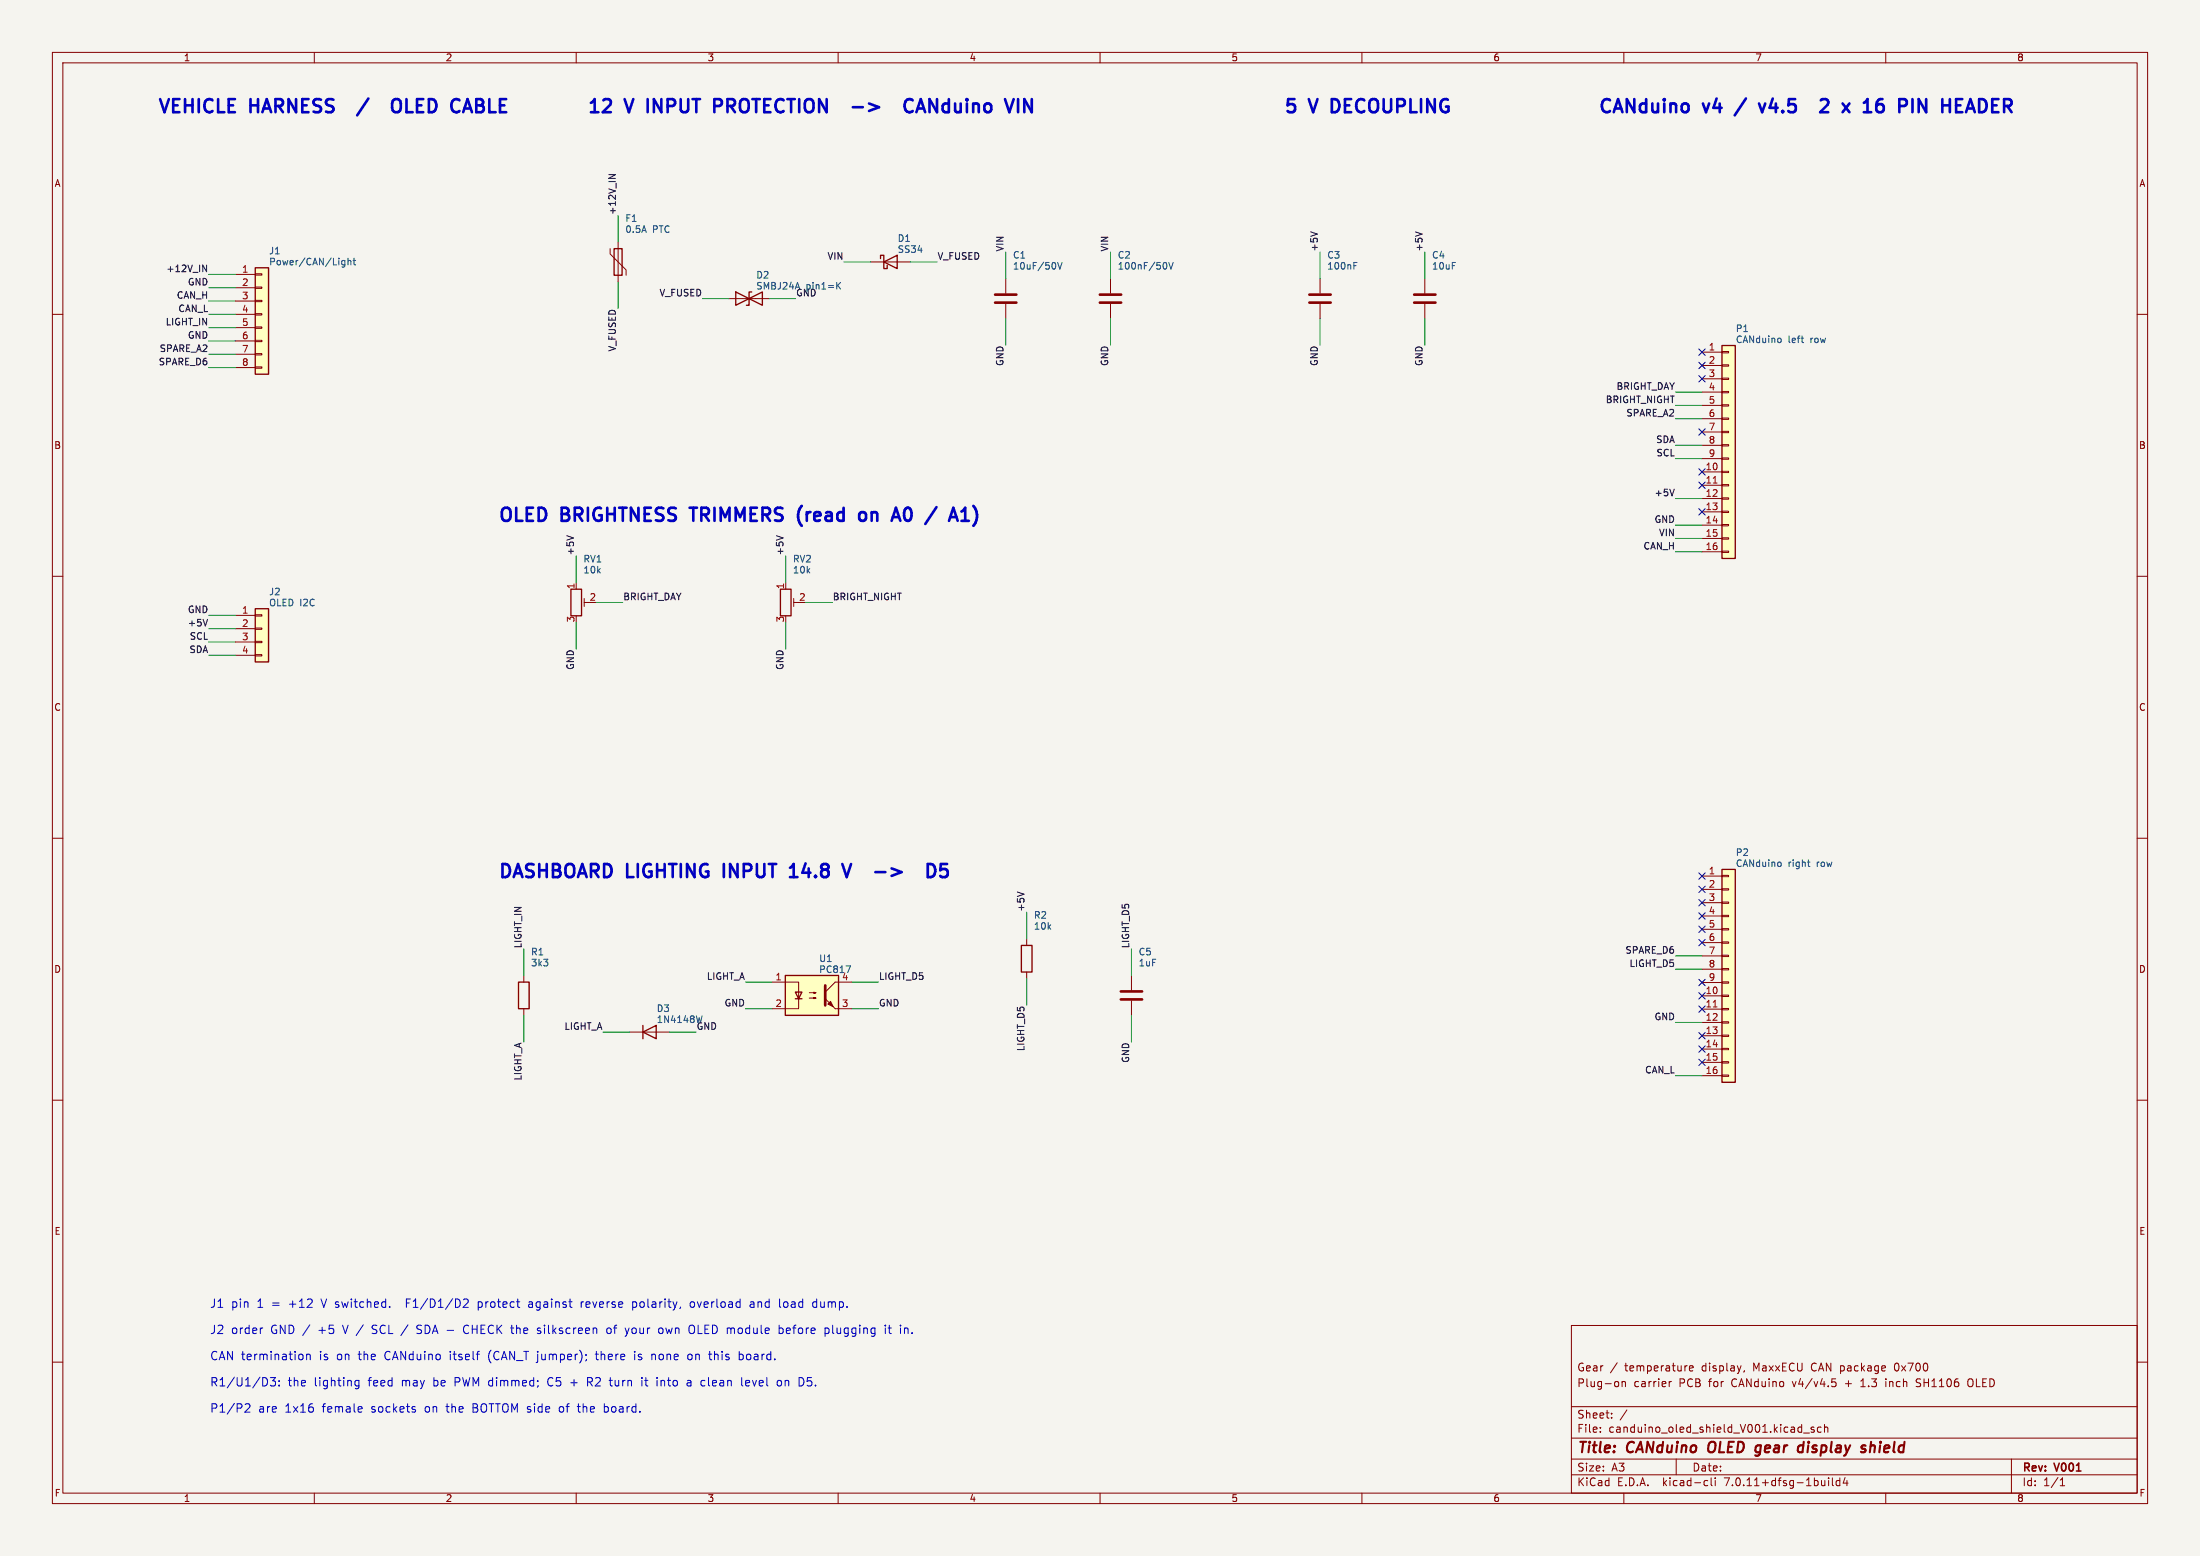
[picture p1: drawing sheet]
(kicad_sch (version 20230121) (generator eeschema)
 (paper "A3")
 (title_block (title "CANduino OLED gear display shield") (rev "V001")
  (comment 1 "Plug-on carrier PCB for CANduino v4/v4.5 + 1.3 inch SH1106 OLED")
  (comment 2 "Gear / temperature display, MaxxECU CAN package 0x700"))
 (lib_symbols
  (symbol "Connector_Generic:Conn_01x04" (pin_names (offset 1.016) hide) (in_bom yes) (on_board yes) (property "Reference" "J" (at 0 5.08 0) (effects (font (size 1.27 1.27)))) (property "Value" "Conn_01x04" (at 0 -7.62 0) (effects (font (size 1.27 1.27)))) (property "Footprint" "" (at 0 0 0) (effects (font (size 1.27 1.27)) hide)) (property "Datasheet" "~" (at 0 0 0) (effects (font (size 1.27 1.27)) hide)) (property "ki_keywords" "connector" (at 0 0 0) (effects (font (size 1.27 1.27)) hide)) (property "ki_description" "Generic connector, single row, 01x04, script generated (kicad-library-utils/schlib/autogen/connector/)" (at 0 0 0) (effects (font (size 1.27 1.27)) hide)) (property "ki_fp_filters" "Connector*:*_1x??_*" (at 0 0 0) (effects (font (size 1.27 1.27)) hide)) (symbol "Conn_01x04_1_1" (rectangle (start -1.27 -4.953) (end 0 -5.207) (stroke (width 0.1524) (type default)) (fill (type none))) (rectangle (start -1.27 -2.413) (end 0 -2.667) (stroke (width 0.1524) (type default)) (fill (type none))) (rectangle (start -1.27 0.127) (end 0 -0.127) (stroke (width 0.1524) (type default)) (fill (type none))) (rectangle (start -1.27 2.667) (end 0 2.413) (stroke (width 0.1524) (type default)) (fill (type none))) (rectangle (start -1.27 3.81) (end 1.27 -6.35) (stroke (width 0.254) (type default)) (fill (type background))) (pin passive line (at -5.08 2.54 0) (length 3.81) (name "Pin_1" (effects (font (size 1.27 1.27)))) (number "1" (effects (font (size 1.27 1.27))))) (pin passive line (at -5.08 0 0) (length 3.81) (name "Pin_2" (effects (font (size 1.27 1.27)))) (number "2" (effects (font (size 1.27 1.27))))) (pin passive line (at -5.08 -2.54 0) (length 3.81) (name "Pin_3" (effects (font (size 1.27 1.27)))) (number "3" (effects (font (size 1.27 1.27))))) (pin passive line (at -5.08 -5.08 0) (length 3.81) (name "Pin_4" (effects (font (size 1.27 1.27)))) (number "4" (effects (font (size 1.27 1.27)))))))
  (symbol "Connector_Generic:Conn_01x08" (pin_names (offset 1.016) hide) (in_bom yes) (on_board yes) (property "Reference" "J" (at 0 10.16 0) (effects (font (size 1.27 1.27)))) (property "Value" "Conn_01x08" (at 0 -12.7 0) (effects (font (size 1.27 1.27)))) (property "Footprint" "" (at 0 0 0) (effects (font (size 1.27 1.27)) hide)) (property "Datasheet" "~" (at 0 0 0) (effects (font (size 1.27 1.27)) hide)) (property "ki_keywords" "connector" (at 0 0 0) (effects (font (size 1.27 1.27)) hide)) (property "ki_description" "Generic connector, single row, 01x08, script generated (kicad-library-utils/schlib/autogen/connector/)" (at 0 0 0) (effects (font (size 1.27 1.27)) hide)) (property "ki_fp_filters" "Connector*:*_1x??_*" (at 0 0 0) (effects (font (size 1.27 1.27)) hide)) (symbol "Conn_01x08_1_1" (rectangle (start -1.27 -10.033) (end 0 -10.287) (stroke (width 0.1524) (type default)) (fill (type none))) (rectangle (start -1.27 -7.493) (end 0 -7.747) (stroke (width 0.1524) (type default)) (fill (type none))) (rectangle (start -1.27 -4.953) (end 0 -5.207) (stroke (width 0.1524) (type default)) (fill (type none))) (rectangle (start -1.27 -2.413) (end 0 -2.667) (stroke (width 0.1524) (type default)) (fill (type none))) (rectangle (start -1.27 0.127) (end 0 -0.127) (stroke (width 0.1524) (type default)) (fill (type none))) (rectangle (start -1.27 2.667) (end 0 2.413) (stroke (width 0.1524) (type default)) (fill (type none))) (rectangle (start -1.27 5.207) (end 0 4.953) (stroke (width 0.1524) (type default)) (fill (type none))) (rectangle (start -1.27 7.747) (end 0 7.493) (stroke (width 0.1524) (type default)) (fill (type none))) (rectangle (start -1.27 8.89) (end 1.27 -11.43) (stroke (width 0.254) (type default)) (fill (type background))) (pin passive line (at -5.08 7.62 0) (length 3.81) (name "Pin_1" (effects (font (size 1.27 1.27)))) (number "1" (effects (font (size 1.27 1.27))))) (pin passive line (at -5.08 5.08 0) (length 3.81) (name "Pin_2" (effects (font (size 1.27 1.27)))) (number "2" (effects (font (size 1.27 1.27))))) (pin passive line (at -5.08 2.54 0) (length 3.81) (name "Pin_3" (effects (font (size 1.27 1.27)))) (number "3" (effects (font (size 1.27 1.27))))) (pin passive line (at -5.08 0 0) (length 3.81) (name "Pin_4" (effects (font (size 1.27 1.27)))) (number "4" (effects (font (size 1.27 1.27))))) (pin passive line (at -5.08 -2.54 0) (length 3.81) (name "Pin_5" (effects (font (size 1.27 1.27)))) (number "5" (effects (font (size 1.27 1.27))))) (pin passive line (at -5.08 -5.08 0) (length 3.81) (name "Pin_6" (effects (font (size 1.27 1.27)))) (number "6" (effects (font (size 1.27 1.27))))) (pin passive line (at -5.08 -7.62 0) (length 3.81) (name "Pin_7" (effects (font (size 1.27 1.27)))) (number "7" (effects (font (size 1.27 1.27))))) (pin passive line (at -5.08 -10.16 0) (length 3.81) (name "Pin_8" (effects (font (size 1.27 1.27)))) (number "8" (effects (font (size 1.27 1.27)))))))
  (symbol "Connector_Generic:Conn_01x16" (pin_names (offset 1.016) hide) (in_bom yes) (on_board yes) (property "Reference" "J" (at 0 20.32 0) (effects (font (size 1.27 1.27)))) (property "Value" "Conn_01x16" (at 0 -22.86 0) (effects (font (size 1.27 1.27)))) (property "Footprint" "" (at 0 0 0) (effects (font (size 1.27 1.27)) hide)) (property "Datasheet" "~" (at 0 0 0) (effects (font (size 1.27 1.27)) hide)) (property "ki_keywords" "connector" (at 0 0 0) (effects (font (size 1.27 1.27)) hide)) (property "ki_description" "Generic connector, single row, 01x16, script generated (kicad-library-utils/schlib/autogen/connector/)" (at 0 0 0) (effects (font (size 1.27 1.27)) hide)) (property "ki_fp_filters" "Connector*:*_1x??_*" (at 0 0 0) (effects (font (size 1.27 1.27)) hide)) (symbol "Conn_01x16_1_1" (rectangle (start -1.27 -20.193) (end 0 -20.447) (stroke (width 0.1524) (type default)) (fill (type none))) (rectangle (start -1.27 -17.653) (end 0 -17.907) (stroke (width 0.1524) (type default)) (fill (type none))) (rectangle (start -1.27 -15.113) (end 0 -15.367) (stroke (width 0.1524) (type default)) (fill (type none))) (rectangle (start -1.27 -12.573) (end 0 -12.827) (stroke (width 0.1524) (type default)) (fill (type none))) (rectangle (start -1.27 -10.033) (end 0 -10.287) (stroke (width 0.1524) (type default)) (fill (type none))) (rectangle (start -1.27 -7.493) (end 0 -7.747) (stroke (width 0.1524) (type default)) (fill (type none))) (rectangle (start -1.27 -4.953) (end 0 -5.207) (stroke (width 0.1524) (type default)) (fill (type none))) (rectangle (start -1.27 -2.413) (end 0 -2.667) (stroke (width 0.1524) (type default)) (fill (type none))) (rectangle (start -1.27 0.127) (end 0 -0.127) (stroke (width 0.1524) (type default)) (fill (type none))) (rectangle (start -1.27 2.667) (end 0 2.413) (stroke (width 0.1524) (type default)) (fill (type none))) (rectangle (start -1.27 5.207) (end 0 4.953) (stroke (width 0.1524) (type default)) (fill (type none))) (rectangle (start -1.27 7.747) (end 0 7.493) (stroke (width 0.1524) (type default)) (fill (type none))) (rectangle (start -1.27 10.287) (end 0 10.033) (stroke (width 0.1524) (type default)) (fill (type none))) (rectangle (start -1.27 12.827) (end 0 12.573) (stroke (width 0.1524) (type default)) (fill (type none))) (rectangle (start -1.27 15.367) (end 0 15.113) (stroke (width 0.1524) (type default)) (fill (type none))) (rectangle (start -1.27 17.907) (end 0 17.653) (stroke (width 0.1524) (type default)) (fill (type none))) (rectangle (start -1.27 19.05) (end 1.27 -21.59) (stroke (width 0.254) (type default)) (fill (type background))) (pin passive line (at -5.08 17.78 0) (length 3.81) (name "Pin_1" (effects (font (size 1.27 1.27)))) (number "1" (effects (font (size 1.27 1.27))))) (pin passive line (at -5.08 -5.08 0) (length 3.81) (name "Pin_10" (effects (font (size 1.27 1.27)))) (number "10" (effects (font (size 1.27 1.27))))) (pin passive line (at -5.08 -7.62 0) (length 3.81) (name "Pin_11" (effects (font (size 1.27 1.27)))) (number "11" (effects (font (size 1.27 1.27))))) (pin passive line (at -5.08 -10.16 0) (length 3.81) (name "Pin_12" (effects (font (size 1.27 1.27)))) (number "12" (effects (font (size 1.27 1.27))))) (pin passive line (at -5.08 -12.7 0) (length 3.81) (name "Pin_13" (effects (font (size 1.27 1.27)))) (number "13" (effects (font (size 1.27 1.27))))) (pin passive line (at -5.08 -15.24 0) (length 3.81) (name "Pin_14" (effects (font (size 1.27 1.27)))) (number "14" (effects (font (size 1.27 1.27))))) (pin passive line (at -5.08 -17.78 0) (length 3.81) (name "Pin_15" (effects (font (size 1.27 1.27)))) (number "15" (effects (font (size 1.27 1.27))))) (pin passive line (at -5.08 -20.32 0) (length 3.81) (name "Pin_16" (effects (font (size 1.27 1.27)))) (number "16" (effects (font (size 1.27 1.27))))) (pin passive line (at -5.08 15.24 0) (length 3.81) (name "Pin_2" (effects (font (size 1.27 1.27)))) (number "2" (effects (font (size 1.27 1.27))))) (pin passive line (at -5.08 12.7 0) (length 3.81) (name "Pin_3" (effects (font (size 1.27 1.27)))) (number "3" (effects (font (size 1.27 1.27))))) (pin passive line (at -5.08 10.16 0) (length 3.81) (name "Pin_4" (effects (font (size 1.27 1.27)))) (number "4" (effects (font (size 1.27 1.27))))) (pin passive line (at -5.08 7.62 0) (length 3.81) (name "Pin_5" (effects (font (size 1.27 1.27)))) (number "5" (effects (font (size 1.27 1.27))))) (pin passive line (at -5.08 5.08 0) (length 3.81) (name "Pin_6" (effects (font (size 1.27 1.27)))) (number "6" (effects (font (size 1.27 1.27))))) (pin passive line (at -5.08 2.54 0) (length 3.81) (name "Pin_7" (effects (font (size 1.27 1.27)))) (number "7" (effects (font (size 1.27 1.27))))) (pin passive line (at -5.08 0 0) (length 3.81) (name "Pin_8" (effects (font (size 1.27 1.27)))) (number "8" (effects (font (size 1.27 1.27))))) (pin passive line (at -5.08 -2.54 0) (length 3.81) (name "Pin_9" (effects (font (size 1.27 1.27)))) (number "9" (effects (font (size 1.27 1.27)))))))
  (symbol "Device:C" (pin_numbers hide) (pin_names (offset 0.254)) (in_bom yes) (on_board yes) (property "Reference" "C" (at 0.635 2.54 0) (effects (font (size 1.27 1.27)) (justify left))) (property "Value" "C" (at 0.635 -2.54 0) (effects (font (size 1.27 1.27)) (justify left))) (property "Footprint" "" (at 0.9652 -3.81 0) (effects (font (size 1.27 1.27)) hide)) (property "Datasheet" "~" (at 0 0 0) (effects (font (size 1.27 1.27)) hide)) (property "ki_keywords" "cap capacitor" (at 0 0 0) (effects (font (size 1.27 1.27)) hide)) (property "ki_description" "Unpolarized capacitor" (at 0 0 0) (effects (font (size 1.27 1.27)) hide)) (property "ki_fp_filters" "C_*" (at 0 0 0) (effects (font (size 1.27 1.27)) hide)) (symbol "C_0_1" (polyline (pts (xy -2.032 -0.762) (xy 2.032 -0.762)) (stroke (width 0.508) (type default)) (fill (type none))) (polyline (pts (xy -2.032 0.762) (xy 2.032 0.762)) (stroke (width 0.508) (type default)) (fill (type none)))) (symbol "C_1_1" (pin passive line (at 0 3.81 270) (length 2.794) (name "~" (effects (font (size 1.27 1.27)))) (number "1" (effects (font (size 1.27 1.27))))) (pin passive line (at 0 -3.81 90) (length 2.794) (name "~" (effects (font (size 1.27 1.27)))) (number "2" (effects (font (size 1.27 1.27)))))))
  (symbol "Device:D" (pin_numbers hide) (pin_names (offset 1.016) hide) (in_bom yes) (on_board yes) (property "Reference" "D" (at 0 2.54 0) (effects (font (size 1.27 1.27)))) (property "Value" "D" (at 0 -2.54 0) (effects (font (size 1.27 1.27)))) (property "Footprint" "" (at 0 0 0) (effects (font (size 1.27 1.27)) hide)) (property "Datasheet" "~" (at 0 0 0) (effects (font (size 1.27 1.27)) hide)) (property "Sim.Device" "D" (at 0 0 0) (effects (font (size 1.27 1.27)) hide)) (property "Sim.Pins" "1=K 2=A" (at 0 0 0) (effects (font (size 1.27 1.27)) hide)) (property "ki_keywords" "diode" (at 0 0 0) (effects (font (size 1.27 1.27)) hide)) (property "ki_description" "Diode" (at 0 0 0) (effects (font (size 1.27 1.27)) hide)) (property "ki_fp_filters" "TO-???* *_Diode_* *SingleDiode* D_*" (at 0 0 0) (effects (font (size 1.27 1.27)) hide)) (symbol "D_0_1" (polyline (pts (xy -1.27 1.27) (xy -1.27 -1.27)) (stroke (width 0.254) (type default)) (fill (type none))) (polyline (pts (xy 1.27 0) (xy -1.27 0)) (stroke (width 0) (type default)) (fill (type none))) (polyline (pts (xy 1.27 1.27) (xy 1.27 -1.27) (xy -1.27 0) (xy 1.27 1.27)) (stroke (width 0.254) (type default)) (fill (type none)))) (symbol "D_1_1" (pin passive line (at -3.81 0 0) (length 2.54) (name "K" (effects (font (size 1.27 1.27)))) (number "1" (effects (font (size 1.27 1.27))))) (pin passive line (at 3.81 0 180) (length 2.54) (name "A" (effects (font (size 1.27 1.27)))) (number "2" (effects (font (size 1.27 1.27)))))))
  (symbol "Device:D_Schottky" (pin_numbers hide) (pin_names (offset 1.016) hide) (in_bom yes) (on_board yes) (property "Reference" "D" (at 0 2.54 0) (effects (font (size 1.27 1.27)))) (property "Value" "D_Schottky" (at 0 -2.54 0) (effects (font (size 1.27 1.27)))) (property "Footprint" "" (at 0 0 0) (effects (font (size 1.27 1.27)) hide)) (property "Datasheet" "~" (at 0 0 0) (effects (font (size 1.27 1.27)) hide)) (property "ki_keywords" "diode Schottky" (at 0 0 0) (effects (font (size 1.27 1.27)) hide)) (property "ki_description" "Schottky diode" (at 0 0 0) (effects (font (size 1.27 1.27)) hide)) (property "ki_fp_filters" "TO-???* *_Diode_* *SingleDiode* D_*" (at 0 0 0) (effects (font (size 1.27 1.27)) hide)) (symbol "D_Schottky_0_1" (polyline (pts (xy 1.27 0) (xy -1.27 0)) (stroke (width 0) (type default)) (fill (type none))) (polyline (pts (xy 1.27 1.27) (xy 1.27 -1.27) (xy -1.27 0) (xy 1.27 1.27)) (stroke (width 0.254) (type default)) (fill (type none))) (polyline (pts (xy -1.905 0.635) (xy -1.905 1.27) (xy -1.27 1.27) (xy -1.27 -1.27) (xy -0.635 -1.27) (xy -0.635 -0.635)) (stroke (width 0.254) (type default)) (fill (type none)))) (symbol "D_Schottky_1_1" (pin passive line (at -3.81 0 0) (length 2.54) (name "K" (effects (font (size 1.27 1.27)))) (number "1" (effects (font (size 1.27 1.27))))) (pin passive line (at 3.81 0 180) (length 2.54) (name "A" (effects (font (size 1.27 1.27)))) (number "2" (effects (font (size 1.27 1.27)))))))
  (symbol "Device:D_TVS" (pin_numbers hide) (pin_names (offset 1.016) hide) (in_bom yes) (on_board yes) (property "Reference" "D" (at 0 2.54 0) (effects (font (size 1.27 1.27)))) (property "Value" "D_TVS" (at 0 -2.54 0) (effects (font (size 1.27 1.27)))) (property "Footprint" "" (at 0 0 0) (effects (font (size 1.27 1.27)) hide)) (property "Datasheet" "~" (at 0 0 0) (effects (font (size 1.27 1.27)) hide)) (property "ki_keywords" "diode TVS thyrector" (at 0 0 0) (effects (font (size 1.27 1.27)) hide)) (property "ki_description" "Bidirectional transient-voltage-suppression diode" (at 0 0 0) (effects (font (size 1.27 1.27)) hide)) (property "ki_fp_filters" "TO-???* *_Diode_* *SingleDiode* D_*" (at 0 0 0) (effects (font (size 1.27 1.27)) hide)) (symbol "D_TVS_0_1" (polyline (pts (xy 1.27 0) (xy -1.27 0)) (stroke (width 0) (type default)) (fill (type none))) (polyline (pts (xy 0.508 1.27) (xy 0 1.27) (xy 0 -1.27) (xy -0.508 -1.27)) (stroke (width 0.254) (type default)) (fill (type none))) (polyline (pts (xy -2.54 1.27) (xy -2.54 -1.27) (xy 2.54 1.27) (xy 2.54 -1.27) (xy -2.54 1.27)) (stroke (width 0.254) (type default)) (fill (type none)))) (symbol "D_TVS_1_1" (pin passive line (at -3.81 0 0) (length 2.54) (name "A1" (effects (font (size 1.27 1.27)))) (number "1" (effects (font (size 1.27 1.27))))) (pin passive line (at 3.81 0 180) (length 2.54) (name "A2" (effects (font (size 1.27 1.27)))) (number "2" (effects (font (size 1.27 1.27)))))))
  (symbol "Device:Polyfuse" (pin_numbers hide) (pin_names (offset 0)) (in_bom yes) (on_board yes) (property "Reference" "F" (at -2.54 0 90) (effects (font (size 1.27 1.27)))) (property "Value" "Polyfuse" (at 2.54 0 90) (effects (font (size 1.27 1.27)))) (property "Footprint" "" (at 1.27 -5.08 0) (effects (font (size 1.27 1.27)) (justify left) hide)) (property "Datasheet" "~" (at 0 0 0) (effects (font (size 1.27 1.27)) hide)) (property "ki_keywords" "resettable fuse PTC PPTC polyfuse polyswitch" (at 0 0 0) (effects (font (size 1.27 1.27)) hide)) (property "ki_description" "Resettable fuse, polymeric positive temperature coefficient" (at 0 0 0) (effects (font (size 1.27 1.27)) hide)) (property "ki_fp_filters" "*polyfuse* *PTC*" (at 0 0 0) (effects (font (size 1.27 1.27)) hide)) (symbol "Polyfuse_0_1" (rectangle (start -0.762 2.54) (end 0.762 -2.54) (stroke (width 0.254) (type default)) (fill (type none))) (polyline (pts (xy 0 2.54) (xy 0 -2.54)) (stroke (width 0) (type default)) (fill (type none))) (polyline (pts (xy -1.524 2.54) (xy -1.524 1.524) (xy 1.524 -1.524) (xy 1.524 -2.54)) (stroke (width 0) (type default)) (fill (type none)))) (symbol "Polyfuse_1_1" (pin passive line (at 0 3.81 270) (length 1.27) (name "~" (effects (font (size 1.27 1.27)))) (number "1" (effects (font (size 1.27 1.27))))) (pin passive line (at 0 -3.81 90) (length 1.27) (name "~" (effects (font (size 1.27 1.27)))) (number "2" (effects (font (size 1.27 1.27)))))))
  (symbol "Device:R" (pin_numbers hide) (pin_names (offset 0)) (in_bom yes) (on_board yes) (property "Reference" "R" (at 2.032 0 90) (effects (font (size 1.27 1.27)))) (property "Value" "R" (at 0 0 90) (effects (font (size 1.27 1.27)))) (property "Footprint" "" (at -1.778 0 90) (effects (font (size 1.27 1.27)) hide)) (property "Datasheet" "~" (at 0 0 0) (effects (font (size 1.27 1.27)) hide)) (property "ki_keywords" "R res resistor" (at 0 0 0) (effects (font (size 1.27 1.27)) hide)) (property "ki_description" "Resistor" (at 0 0 0) (effects (font (size 1.27 1.27)) hide)) (property "ki_fp_filters" "R_*" (at 0 0 0) (effects (font (size 1.27 1.27)) hide)) (symbol "R_0_1" (rectangle (start -1.016 -2.54) (end 1.016 2.54) (stroke (width 0.254) (type default)) (fill (type none)))) (symbol "R_1_1" (pin passive line (at 0 3.81 270) (length 1.27) (name "~" (effects (font (size 1.27 1.27)))) (number "1" (effects (font (size 1.27 1.27))))) (pin passive line (at 0 -3.81 90) (length 1.27) (name "~" (effects (font (size 1.27 1.27)))) (number "2" (effects (font (size 1.27 1.27)))))))
  (symbol "Device:R_Potentiometer_Trim" (pin_names (offset 1.016) hide) (in_bom yes) (on_board yes) (property "Reference" "RV" (at -4.445 0 90) (effects (font (size 1.27 1.27)))) (property "Value" "R_Potentiometer_Trim" (at -2.54 0 90) (effects (font (size 1.27 1.27)))) (property "Footprint" "" (at 0 0 0) (effects (font (size 1.27 1.27)) hide)) (property "Datasheet" "~" (at 0 0 0) (effects (font (size 1.27 1.27)) hide)) (property "ki_keywords" "resistor variable trimpot trimmer" (at 0 0 0) (effects (font (size 1.27 1.27)) hide)) (property "ki_description" "Trim-potentiometer" (at 0 0 0) (effects (font (size 1.27 1.27)) hide)) (property "ki_fp_filters" "Potentiometer*" (at 0 0 0) (effects (font (size 1.27 1.27)) hide)) (symbol "R_Potentiometer_Trim_0_1" (polyline (pts (xy 1.524 0.762) (xy 1.524 -0.762)) (stroke (width 0) (type default)) (fill (type none))) (polyline (pts (xy 2.54 0) (xy 1.524 0)) (stroke (width 0) (type default)) (fill (type none))) (rectangle (start 1.016 2.54) (end -1.016 -2.54) (stroke (width 0.254) (type default)) (fill (type none)))) (symbol "R_Potentiometer_Trim_1_1" (pin passive line (at 0 3.81 270) (length 1.27) (name "1" (effects (font (size 1.27 1.27)))) (number "1" (effects (font (size 1.27 1.27))))) (pin passive line (at 3.81 0 180) (length 1.27) (name "2" (effects (font (size 1.27 1.27)))) (number "2" (effects (font (size 1.27 1.27))))) (pin passive line (at 0 -3.81 90) (length 1.27) (name "3" (effects (font (size 1.27 1.27)))) (number "3" (effects (font (size 1.27 1.27)))))))
  (symbol "Isolator:PC817" (pin_names (offset 1.016)) (in_bom yes) (on_board yes) (property "Reference" "U" (at -5.08 5.08 0) (effects (font (size 1.27 1.27)) (justify left))) (property "Value" "PC817" (at 0 5.08 0) (effects (font (size 1.27 1.27)) (justify left))) (property "Footprint" "Package_DIP:DIP-4_W7.62mm" (at -5.08 -5.08 0) (effects (font (size 1.27 1.27) italic) (justify left) hide)) (property "Datasheet" "http://www.soselectronic.cz/a_info/resource/d/pc817.pdf" (at 0 0 0) (effects (font (size 1.27 1.27)) (justify left) hide)) (property "ki_keywords" "NPN DC Optocoupler" (at 0 0 0) (effects (font (size 1.27 1.27)) hide)) (property "ki_description" "DC Optocoupler, Vce 35V, CTR 50-300%, DIP-4" (at 0 0 0) (effects (font (size 1.27 1.27)) hide)) (property "ki_fp_filters" "DIP*W7.62mm*" (at 0 0 0) (effects (font (size 1.27 1.27)) hide)) (symbol "PC817_0_1" (rectangle (start -5.08 3.81) (end 5.08 -3.81) (stroke (width 0.254) (type default)) (fill (type background))) (polyline (pts (xy -3.175 -0.635) (xy -1.905 -0.635)) (stroke (width 0.254) (type default)) (fill (type none))) (polyline (pts (xy 2.54 0.635) (xy 4.445 2.54)) (stroke (width 0) (type default)) (fill (type none))) (polyline (pts (xy 4.445 -2.54) (xy 2.54 -0.635)) (stroke (width 0) (type default)) (fill (type outline))) (polyline (pts (xy 4.445 -2.54) (xy 5.08 -2.54)) (stroke (width 0) (type default)) (fill (type none))) (polyline (pts (xy 4.445 2.54) (xy 5.08 2.54)) (stroke (width 0) (type default)) (fill (type none))) (polyline (pts (xy -5.08 2.54) (xy -2.54 2.54) (xy -2.54 -0.635)) (stroke (width 0) (type default)) (fill (type none))) (polyline (pts (xy -2.54 -0.635) (xy -2.54 -2.54) (xy -5.08 -2.54)) (stroke (width 0) (type default)) (fill (type none))) (polyline (pts (xy 2.54 1.905) (xy 2.54 -1.905) (xy 2.54 -1.905)) (stroke (width 0.508) (type default)) (fill (type none))) (polyline (pts (xy -2.54 -0.635) (xy -3.175 0.635) (xy -1.905 0.635) (xy -2.54 -0.635)) (stroke (width 0.254) (type default)) (fill (type none))) (polyline (pts (xy -0.508 -0.508) (xy 0.762 -0.508) (xy 0.381 -0.635) (xy 0.381 -0.381) (xy 0.762 -0.508)) (stroke (width 0) (type default)) (fill (type none))) (polyline (pts (xy -0.508 0.508) (xy 0.762 0.508) (xy 0.381 0.381) (xy 0.381 0.635) (xy 0.762 0.508)) (stroke (width 0) (type default)) (fill (type none))) (polyline (pts (xy 3.048 -1.651) (xy 3.556 -1.143) (xy 4.064 -2.159) (xy 3.048 -1.651) (xy 3.048 -1.651)) (stroke (width 0) (type default)) (fill (type outline)))) (symbol "PC817_1_1" (pin passive line (at -7.62 2.54 0) (length 2.54) (name "~" (effects (font (size 1.27 1.27)))) (number "1" (effects (font (size 1.27 1.27))))) (pin passive line (at -7.62 -2.54 0) (length 2.54) (name "~" (effects (font (size 1.27 1.27)))) (number "2" (effects (font (size 1.27 1.27))))) (pin passive line (at 7.62 -2.54 180) (length 2.54) (name "~" (effects (font (size 1.27 1.27)))) (number "3" (effects (font (size 1.27 1.27))))) (pin passive line (at 7.62 2.54 180) (length 2.54) (name "~" (effects (font (size 1.27 1.27)))) (number "4" (effects (font (size 1.27 1.27))))))))
 (text "VEHICLE HARNESS  /  OLED CABLE" (at 30 22 0) (effects (font (size 2.5 2.5) bold) (justify left bottom)))
 (text "12 V INPUT PROTECTION  ->  CANduino VIN" (at 112 22 0) (effects (font (size 2.5 2.5) bold) (justify left bottom)))
 (text "5 V DECOUPLING" (at 245 22 0) (effects (font (size 2.5 2.5) bold) (justify left bottom)))
 (text "OLED BRIGHTNESS TRIMMERS (read on A0 / A1)" (at 95 100 0) (effects (font (size 2.5 2.5) bold) (justify left bottom)))
 (text "DASHBOARD LIGHTING INPUT 14.8 V  ->  D5" (at 95 168 0) (effects (font (size 2.5 2.5) bold) (justify left bottom)))
 (text "CANduino v4 / v4.5  2 x 16 PIN HEADER" (at 305 22 0) (effects (font (size 2.5 2.5) bold) (justify left bottom)))
 (text "J1 pin 1 = +12 V switched.  F1/D1/D2 protect against reverse polarity, overload and load dump." (at 40 250 0) (effects (font (size 1.6 1.6)) (justify left bottom)))
 (text "J2 order GND / +5 V / SCL / SDA - CHECK the silkscreen of your own OLED module before plugging it in." (at 40 255 0) (effects (font (size 1.6 1.6)) (justify left bottom)))
 (text "CAN termination is on the CANduino itself (CAN_T jumper); there is none on this board." (at 40 260 0) (effects (font (size 1.6 1.6)) (justify left bottom)))
 (text "R1/U1/D3: the lighting feed may be PWM dimmed; C5 + R2 turn it into a clean level on D5." (at 40 265 0) (effects (font (size 1.6 1.6)) (justify left bottom)))
 (text "P1/P2 are 1x16 female sockets on the BOTTOM side of the board." (at 40 270 0) (effects (font (size 1.6 1.6)) (justify left bottom)))
 (symbol (lib_id "Connector_Generic:Conn_01x08") (at 50 60 0) (unit 1) (in_bom yes) (on_board yes) (dnp no)
  (property "Reference" "J1" (at 51.27 47.88 0) (effects (font (size 1.27 1.27)) (justify left)))
  (property "Value" "Power/CAN/Light" (at 51.27 49.98 0) (effects (font (size 1.27 1.27)) (justify left)))
  (property "Footprint" "Connector_JST:JST_XH_S8B-XH-A_1x08_P2.50mm_Horizontal" (at 50 60 0) (effects (font (size 1.27 1.27)) hide))
  (property "Datasheet" "~" (at 50 60 0) (effects (font (size 1.27 1.27)) hide))
  (property "Description" "JST S8B-XH-A, right angle, 2.50 mm" (at 50 60 0) (effects (font (size 1.27 1.27)) hide)) (pin "1") (pin "2") (pin "3") (pin "4") (pin "5") (pin "6") (pin "7") (pin "8"))
 (wire (pts (xy 44.92 52.38) (xy 39.84 52.38)) (stroke (width 0) (type default)))
 (label "+12V_IN" (at 39.84 52.38 180) (effects (font (size 1.27 1.27)) (justify right bottom)))
 (wire (pts (xy 44.92 54.92) (xy 39.84 54.92)) (stroke (width 0) (type default)))
 (label "GND" (at 39.84 54.92 180) (effects (font (size 1.27 1.27)) (justify right bottom)))
 (wire (pts (xy 44.92 57.46) (xy 39.84 57.46)) (stroke (width 0) (type default)))
 (label "CAN_H" (at 39.84 57.46 180) (effects (font (size 1.27 1.27)) (justify right bottom)))
 (wire (pts (xy 44.92 60) (xy 39.84 60)) (stroke (width 0) (type default)))
 (label "CAN_L" (at 39.84 60 180) (effects (font (size 1.27 1.27)) (justify right bottom)))
 (wire (pts (xy 44.92 62.54) (xy 39.84 62.54)) (stroke (width 0) (type default)))
 (label "LIGHT_IN" (at 39.84 62.54 180) (effects (font (size 1.27 1.27)) (justify right bottom)))
 (wire (pts (xy 44.92 65.08) (xy 39.84 65.08)) (stroke (width 0) (type default)))
 (label "GND" (at 39.84 65.08 180) (effects (font (size 1.27 1.27)) (justify right bottom)))
 (wire (pts (xy 44.92 67.62) (xy 39.84 67.62)) (stroke (width 0) (type default)))
 (label "SPARE_A2" (at 39.84 67.62 180) (effects (font (size 1.27 1.27)) (justify right bottom)))
 (wire (pts (xy 44.92 70.16) (xy 39.84 70.16)) (stroke (width 0) (type default)))
 (label "SPARE_D6" (at 39.84 70.16 180) (effects (font (size 1.27 1.27)) (justify right bottom)))
 (symbol (lib_id "Connector_Generic:Conn_01x04") (at 50 120 0) (unit 1) (in_bom yes) (on_board yes) (dnp no)
  (property "Reference" "J2" (at 51.27 112.96 0) (effects (font (size 1.27 1.27)) (justify left)))
  (property "Value" "OLED I2C" (at 51.27 115.06 0) (effects (font (size 1.27 1.27)) (justify left)))
  (property "Footprint" "Connector_PinHeader_2.54mm:PinHeader_1x04_P2.54mm_Horizontal" (at 50 120 0) (effects (font (size 1.27 1.27)) hide))
  (property "Datasheet" "~" (at 50 120 0) (effects (font (size 1.27 1.27)) hide))
  (property "Description" "1x4 male, right angle, 2.54 mm" (at 50 120 0) (effects (font (size 1.27 1.27)) hide)) (pin "1") (pin "2") (pin "3") (pin "4"))
 (wire (pts (xy 44.92 117.46) (xy 39.84 117.46)) (stroke (width 0) (type default)))
 (label "GND" (at 39.84 117.46 180) (effects (font (size 1.27 1.27)) (justify right bottom)))
 (wire (pts (xy 44.92 120) (xy 39.84 120)) (stroke (width 0) (type default)))
 (label "+5V" (at 39.84 120 180) (effects (font (size 1.27 1.27)) (justify right bottom)))
 (wire (pts (xy 44.92 122.54) (xy 39.84 122.54)) (stroke (width 0) (type default)))
 (label "SCL" (at 39.84 122.54 180) (effects (font (size 1.27 1.27)) (justify right bottom)))
 (wire (pts (xy 44.92 125.08) (xy 39.84 125.08)) (stroke (width 0) (type default)))
 (label "SDA" (at 39.84 125.08 180) (effects (font (size 1.27 1.27)) (justify right bottom)))
 (symbol (lib_id "Device:Polyfuse") (at 118 50 0) (unit 1) (in_bom yes) (on_board yes) (dnp no)
  (property "Reference" "F1" (at 119.27 41.69 0) (effects (font (size 1.27 1.27)) (justify left)))
  (property "Value" "0.5A PTC" (at 119.27 43.79 0) (effects (font (size 1.27 1.27)) (justify left)))
  (property "Footprint" "Fuse:Fuse_1206_3216Metric" (at 118 50 0) (effects (font (size 1.27 1.27)) hide))
  (property "Datasheet" "~" (at 118 50 0) (effects (font (size 1.27 1.27)) hide))
  (property "Description" "PTC resettable fuse, 1206, Ihold 0.5 A, 60 V" (at 118 50 0) (effects (font (size 1.27 1.27)) hide)) (pin "1") (pin "2"))
 (wire (pts (xy 118 46.19) (xy 118 41.11)) (stroke (width 0) (type default)))
 (label "+12V_IN" (at 118 41.11 90) (effects (font (size 1.27 1.27)) (justify left bottom)))
 (wire (pts (xy 118 53.81) (xy 118 58.89)) (stroke (width 0) (type default)))
 (label "V_FUSED" (at 118 58.89 270) (effects (font (size 1.27 1.27)) (justify right bottom)))
 (symbol (lib_id "Device:D_TVS") (at 143 57 0) (unit 1) (in_bom yes) (on_board yes) (dnp no)
  (property "Reference" "D2" (at 144.27 52.5 0) (effects (font (size 1.27 1.27)) (justify left)))
  (property "Value" "SMBJ24A pin1=K" (at 144.27 54.6 0) (effects (font (size 1.27 1.27)) (justify left)))
  (property "Footprint" "Diode_SMD:D_SMB" (at 143 57 0) (effects (font (size 1.27 1.27)) hide))
  (property "Datasheet" "~" (at 143 57 0) (effects (font (size 1.27 1.27)) hide))
  (property "Description" "Unidirectional TVS 24 V, SMB, pin 1 = cathode (band)" (at 143 57 0) (effects (font (size 1.27 1.27)) hide)) (pin "1") (pin "2"))
 (wire (pts (xy 139.19 57) (xy 134.11 57)) (stroke (width 0) (type default)))
 (label "V_FUSED" (at 134.11 57 180) (effects (font (size 1.27 1.27)) (justify right bottom)))
 (wire (pts (xy 146.81 57) (xy 151.89 57)) (stroke (width 0) (type default)))
 (label "GND" (at 151.89 57 0) (effects (font (size 1.27 1.27)) (justify left bottom)))
 (symbol (lib_id "Device:D_Schottky") (at 170 50 0) (unit 1) (in_bom yes) (on_board yes) (dnp no)
  (property "Reference" "D1" (at 171.27 45.5 0) (effects (font (size 1.27 1.27)) (justify left)))
  (property "Value" "SS34" (at 171.27 47.6 0) (effects (font (size 1.27 1.27)) (justify left)))
  (property "Footprint" "Diode_SMD:D_SMA" (at 170 50 0) (effects (font (size 1.27 1.27)) hide))
  (property "Datasheet" "~" (at 170 50 0) (effects (font (size 1.27 1.27)) hide))
  (property "Description" "Schottky 40 V / 3 A, SMA, reverse-polarity series diode" (at 170 50 0) (effects (font (size 1.27 1.27)) hide)) (pin "1") (pin "2"))
 (wire (pts (xy 166.19 50) (xy 161.11 50)) (stroke (width 0) (type default)))
 (label "VIN" (at 161.11 50 180) (effects (font (size 1.27 1.27)) (justify right bottom)))
 (wire (pts (xy 173.81 50) (xy 178.89 50)) (stroke (width 0) (type default)))
 (label "V_FUSED" (at 178.89 50 0) (effects (font (size 1.27 1.27)) (justify left bottom)))
 (symbol (lib_id "Device:C") (at 192 57 0) (unit 1) (in_bom yes) (on_board yes) (dnp no)
  (property "Reference" "C1" (at 193.27 48.69 0) (effects (font (size 1.27 1.27)) (justify left)))
  (property "Value" "10uF/50V" (at 193.27 50.79 0) (effects (font (size 1.27 1.27)) (justify left)))
  (property "Footprint" "Capacitor_SMD:C_1210_3225Metric" (at 192 57 0) (effects (font (size 1.27 1.27)) hide))
  (property "Datasheet" "~" (at 192 57 0) (effects (font (size 1.27 1.27)) hide))
  (property "Description" "X7R 1210" (at 192 57 0) (effects (font (size 1.27 1.27)) hide)) (pin "1") (pin "2"))
 (wire (pts (xy 192 53.19) (xy 192 48.11)) (stroke (width 0) (type default)))
 (label "VIN" (at 192 48.11 90) (effects (font (size 1.27 1.27)) (justify left bottom)))
 (wire (pts (xy 192 60.81) (xy 192 65.89)) (stroke (width 0) (type default)))
 (label "GND" (at 192 65.89 270) (effects (font (size 1.27 1.27)) (justify right bottom)))
 (symbol (lib_id "Device:C") (at 212 57 0) (unit 1) (in_bom yes) (on_board yes) (dnp no)
  (property "Reference" "C2" (at 213.27 48.69 0) (effects (font (size 1.27 1.27)) (justify left)))
  (property "Value" "100nF/50V" (at 213.27 50.79 0) (effects (font (size 1.27 1.27)) (justify left)))
  (property "Footprint" "Capacitor_SMD:C_0805_2012Metric" (at 212 57 0) (effects (font (size 1.27 1.27)) hide))
  (property "Datasheet" "~" (at 212 57 0) (effects (font (size 1.27 1.27)) hide))
  (property "Description" "X7R 0805" (at 212 57 0) (effects (font (size 1.27 1.27)) hide)) (pin "1") (pin "2"))
 (wire (pts (xy 212 53.19) (xy 212 48.11)) (stroke (width 0) (type default)))
 (label "VIN" (at 212 48.11 90) (effects (font (size 1.27 1.27)) (justify left bottom)))
 (wire (pts (xy 212 60.81) (xy 212 65.89)) (stroke (width 0) (type default)))
 (label "GND" (at 212 65.89 270) (effects (font (size 1.27 1.27)) (justify right bottom)))
 (symbol (lib_id "Device:C") (at 252 57 0) (unit 1) (in_bom yes) (on_board yes) (dnp no)
  (property "Reference" "C3" (at 253.27 48.69 0) (effects (font (size 1.27 1.27)) (justify left)))
  (property "Value" "100nF" (at 253.27 50.79 0) (effects (font (size 1.27 1.27)) (justify left)))
  (property "Footprint" "Capacitor_SMD:C_0805_2012Metric" (at 252 57 0) (effects (font (size 1.27 1.27)) hide))
  (property "Datasheet" "~" (at 252 57 0) (effects (font (size 1.27 1.27)) hide))
  (property "Description" "X7R 0805" (at 252 57 0) (effects (font (size 1.27 1.27)) hide)) (pin "1") (pin "2"))
 (wire (pts (xy 252 53.19) (xy 252 48.11)) (stroke (width 0) (type default)))
 (label "+5V" (at 252 48.11 90) (effects (font (size 1.27 1.27)) (justify left bottom)))
 (wire (pts (xy 252 60.81) (xy 252 65.89)) (stroke (width 0) (type default)))
 (label "GND" (at 252 65.89 270) (effects (font (size 1.27 1.27)) (justify right bottom)))
 (symbol (lib_id "Device:C") (at 272 57 0) (unit 1) (in_bom yes) (on_board yes) (dnp no)
  (property "Reference" "C4" (at 273.27 48.69 0) (effects (font (size 1.27 1.27)) (justify left)))
  (property "Value" "10uF" (at 273.27 50.79 0) (effects (font (size 1.27 1.27)) (justify left)))
  (property "Footprint" "Capacitor_SMD:C_0805_2012Metric" (at 272 57 0) (effects (font (size 1.27 1.27)) hide))
  (property "Datasheet" "~" (at 272 57 0) (effects (font (size 1.27 1.27)) hide))
  (property "Description" "X5R 0805" (at 272 57 0) (effects (font (size 1.27 1.27)) hide)) (pin "1") (pin "2"))
 (wire (pts (xy 272 53.19) (xy 272 48.11)) (stroke (width 0) (type default)))
 (label "+5V" (at 272 48.11 90) (effects (font (size 1.27 1.27)) (justify left bottom)))
 (wire (pts (xy 272 60.81) (xy 272 65.89)) (stroke (width 0) (type default)))
 (label "GND" (at 272 65.89 270) (effects (font (size 1.27 1.27)) (justify right bottom)))
 (symbol (lib_id "Device:R_Potentiometer_Trim") (at 110 115 0) (unit 1) (in_bom yes) (on_board yes) (dnp no)
  (property "Reference" "RV1" (at 111.27 106.69 0) (effects (font (size 1.27 1.27)) (justify left)))
  (property "Value" "10k" (at 111.27 108.79 0) (effects (font (size 1.27 1.27)) (justify left)))
  (property "Footprint" "Potentiometer_THT:Potentiometer_Runtron_RM-065_Vertical" (at 110 115 0) (effects (font (size 1.27 1.27)) hide))
  (property "Datasheet" "~" (at 110 115 0) (effects (font (size 1.27 1.27)) hide))
  (property "Description" "Trimmer RM-065 / 3362P, level 1 = day" (at 110 115 0) (effects (font (size 1.27 1.27)) hide)) (pin "1") (pin "2") (pin "3"))
 (wire (pts (xy 110 111.19) (xy 110 106.11)) (stroke (width 0) (type default)))
 (label "+5V" (at 110 106.11 90) (effects (font (size 1.27 1.27)) (justify left bottom)))
 (wire (pts (xy 113.81 115) (xy 118.89 115)) (stroke (width 0) (type default)))
 (label "BRIGHT_DAY" (at 118.89 115 0) (effects (font (size 1.27 1.27)) (justify left bottom)))
 (wire (pts (xy 110 118.81) (xy 110 123.89)) (stroke (width 0) (type default)))
 (label "GND" (at 110 123.89 270) (effects (font (size 1.27 1.27)) (justify right bottom)))
 (symbol (lib_id "Device:R_Potentiometer_Trim") (at 150 115 0) (unit 1) (in_bom yes) (on_board yes) (dnp no)
  (property "Reference" "RV2" (at 151.27 106.69 0) (effects (font (size 1.27 1.27)) (justify left)))
  (property "Value" "10k" (at 151.27 108.79 0) (effects (font (size 1.27 1.27)) (justify left)))
  (property "Footprint" "Potentiometer_THT:Potentiometer_Runtron_RM-065_Vertical" (at 150 115 0) (effects (font (size 1.27 1.27)) hide))
  (property "Datasheet" "~" (at 150 115 0) (effects (font (size 1.27 1.27)) hide))
  (property "Description" "Trimmer RM-065 / 3362P, level 2 = night" (at 150 115 0) (effects (font (size 1.27 1.27)) hide)) (pin "1") (pin "2") (pin "3"))
 (wire (pts (xy 150 111.19) (xy 150 106.11)) (stroke (width 0) (type default)))
 (label "+5V" (at 150 106.11 90) (effects (font (size 1.27 1.27)) (justify left bottom)))
 (wire (pts (xy 153.81 115) (xy 158.89 115)) (stroke (width 0) (type default)))
 (label "BRIGHT_NIGHT" (at 158.89 115 0) (effects (font (size 1.27 1.27)) (justify left bottom)))
 (wire (pts (xy 150 118.81) (xy 150 123.89)) (stroke (width 0) (type default)))
 (label "GND" (at 150 123.89 270) (effects (font (size 1.27 1.27)) (justify right bottom)))
 (symbol (lib_id "Device:R") (at 100 190 0) (unit 1) (in_bom yes) (on_board yes) (dnp no)
  (property "Reference" "R1" (at 101.27 181.69 0) (effects (font (size 1.27 1.27)) (justify left)))
  (property "Value" "3k3" (at 101.27 183.79 0) (effects (font (size 1.27 1.27)) (justify left)))
  (property "Footprint" "Resistor_SMD:R_0805_2012Metric" (at 100 190 0) (effects (font (size 1.27 1.27)) hide))
  (property "Datasheet" "~" (at 100 190 0) (effects (font (size 1.27 1.27)) hide))
  (property "Description" "LED series resistor, 0805, >=1/8 W" (at 100 190 0) (effects (font (size 1.27 1.27)) hide)) (pin "1") (pin "2"))
 (wire (pts (xy 100 186.19) (xy 100 181.11)) (stroke (width 0) (type default)))
 (label "LIGHT_IN" (at 100 181.11 90) (effects (font (size 1.27 1.27)) (justify left bottom)))
 (wire (pts (xy 100 193.81) (xy 100 198.89)) (stroke (width 0) (type default)))
 (label "LIGHT_A" (at 100 198.89 270) (effects (font (size 1.27 1.27)) (justify right bottom)))
 (symbol (lib_id "Device:D") (at 124 197 0) (unit 1) (in_bom yes) (on_board yes) (dnp no)
  (property "Reference" "D3" (at 125.27 192.5 0) (effects (font (size 1.27 1.27)) (justify left)))
  (property "Value" "1N4148W" (at 125.27 194.6 0) (effects (font (size 1.27 1.27)) (justify left)))
  (property "Footprint" "Diode_SMD:D_SOD-123" (at 124 197 0) (effects (font (size 1.27 1.27)) hide))
  (property "Datasheet" "~" (at 124 197 0) (effects (font (size 1.27 1.27)) hide))
  (property "Description" "Reverse protection across the opto LED, SOD-123" (at 124 197 0) (effects (font (size 1.27 1.27)) hide)) (pin "1") (pin "2"))
 (wire (pts (xy 120.19 197) (xy 115.11 197)) (stroke (width 0) (type default)))
 (label "LIGHT_A" (at 115.11 197 180) (effects (font (size 1.27 1.27)) (justify right bottom)))
 (wire (pts (xy 127.81 197) (xy 132.89 197)) (stroke (width 0) (type default)))
 (label "GND" (at 132.89 197 0) (effects (font (size 1.27 1.27)) (justify left bottom)))
 (symbol (lib_id "Isolator:PC817") (at 155 190 0) (unit 1) (in_bom yes) (on_board yes) (dnp no)
  (property "Reference" "U1" (at 156.27 182.96 0) (effects (font (size 1.27 1.27)) (justify left)))
  (property "Value" "PC817" (at 156.27 185.06 0) (effects (font (size 1.27 1.27)) (justify left)))
  (property "Footprint" "Package_DIP:DIP-4_W7.62mm" (at 155 190 0) (effects (font (size 1.27 1.27)) hide))
  (property "Datasheet" "~" (at 155 190 0) (effects (font (size 1.27 1.27)) hide))
  (property "Description" "Opto-coupler, DIP-4" (at 155 190 0) (effects (font (size 1.27 1.27)) hide)) (pin "1") (pin "2") (pin "3") (pin "4"))
 (wire (pts (xy 147.38 187.46) (xy 142.3 187.46)) (stroke (width 0) (type default)))
 (label "LIGHT_A" (at 142.3 187.46 180) (effects (font (size 1.27 1.27)) (justify right bottom)))
 (wire (pts (xy 147.38 192.54) (xy 142.3 192.54)) (stroke (width 0) (type default)))
 (label "GND" (at 142.3 192.54 180) (effects (font (size 1.27 1.27)) (justify right bottom)))
 (wire (pts (xy 162.62 192.54) (xy 167.7 192.54)) (stroke (width 0) (type default)))
 (label "GND" (at 167.7 192.54 0) (effects (font (size 1.27 1.27)) (justify left bottom)))
 (wire (pts (xy 162.62 187.46) (xy 167.7 187.46)) (stroke (width 0) (type default)))
 (label "LIGHT_D5" (at 167.7 187.46 0) (effects (font (size 1.27 1.27)) (justify left bottom)))
 (symbol (lib_id "Device:R") (at 196 183 0) (unit 1) (in_bom yes) (on_board yes) (dnp no)
  (property "Reference" "R2" (at 197.27 174.69 0) (effects (font (size 1.27 1.27)) (justify left)))
  (property "Value" "10k" (at 197.27 176.79 0) (effects (font (size 1.27 1.27)) (justify left)))
  (property "Footprint" "Resistor_SMD:R_0805_2012Metric" (at 196 183 0) (effects (font (size 1.27 1.27)) hide))
  (property "Datasheet" "~" (at 196 183 0) (effects (font (size 1.27 1.27)) hide))
  (property "Description" "Pull-up for D5, 0805" (at 196 183 0) (effects (font (size 1.27 1.27)) hide)) (pin "1") (pin "2"))
 (wire (pts (xy 196 179.19) (xy 196 174.11)) (stroke (width 0) (type default)))
 (label "+5V" (at 196 174.11 90) (effects (font (size 1.27 1.27)) (justify left bottom)))
 (wire (pts (xy 196 186.81) (xy 196 191.89)) (stroke (width 0) (type default)))
 (label "LIGHT_D5" (at 196 191.89 270) (effects (font (size 1.27 1.27)) (justify right bottom)))
 (symbol (lib_id "Device:C") (at 216 190 0) (unit 1) (in_bom yes) (on_board yes) (dnp no)
  (property "Reference" "C5" (at 217.27 181.69 0) (effects (font (size 1.27 1.27)) (justify left)))
  (property "Value" "1uF" (at 217.27 183.79 0) (effects (font (size 1.27 1.27)) (justify left)))
  (property "Footprint" "Capacitor_SMD:C_0805_2012Metric" (at 216 190 0) (effects (font (size 1.27 1.27)) hide))
  (property "Datasheet" "~" (at 216 190 0) (effects (font (size 1.27 1.27)) hide))
  (property "Description" "Filters PWM dimming on the lighting feed, 0805" (at 216 190 0) (effects (font (size 1.27 1.27)) hide)) (pin "1") (pin "2"))
 (wire (pts (xy 216 186.19) (xy 216 181.11)) (stroke (width 0) (type default)))
 (label "LIGHT_D5" (at 216 181.11 90) (effects (font (size 1.27 1.27)) (justify left bottom)))
 (wire (pts (xy 216 193.81) (xy 216 198.89)) (stroke (width 0) (type default)))
 (label "GND" (at 216 198.89 270) (effects (font (size 1.27 1.27)) (justify right bottom)))
 (symbol (lib_id "Connector_Generic:Conn_01x16") (at 330 85 0) (unit 1) (in_bom yes) (on_board yes) (dnp no)
  (property "Reference" "P1" (at 331.27 62.72 0) (effects (font (size 1.27 1.27)) (justify left)))
  (property "Value" "CANduino left row" (at 331.27 64.82 0) (effects (font (size 1.27 1.27)) (justify left)))
  (property "Footprint" "Connector_PinSocket_2.54mm:PinSocket_1x16_P2.54mm_Vertical" (at 330 85 0) (effects (font (size 1.27 1.27)) hide))
  (property "Datasheet" "~" (at 330 85 0) (effects (font (size 1.27 1.27)) hide))
  (property "Description" "1x16 female socket, bottom side" (at 330 85 0) (effects (font (size 1.27 1.27)) hide)) (pin "1") (pin "10") (pin "11") (pin "12") (pin "13") (pin "14") (pin "15") (pin "16") (pin "2") (pin "3") (pin "4") (pin "5") (pin "6") (pin "7") (pin "8") (pin "9"))
 (no_connect (at 324.92 67.22))
 (no_connect (at 324.92 90.08))
 (no_connect (at 324.92 92.62))
 (wire (pts (xy 324.92 95.16) (xy 319.84 95.16)) (stroke (width 0) (type default)))
 (label "+5V" (at 319.84 95.16 180) (effects (font (size 1.27 1.27)) (justify right bottom)))
 (no_connect (at 324.92 97.7))
 (wire (pts (xy 324.92 100.24) (xy 319.84 100.24)) (stroke (width 0) (type default)))
 (label "GND" (at 319.84 100.24 180) (effects (font (size 1.27 1.27)) (justify right bottom)))
 (wire (pts (xy 324.92 102.78) (xy 319.84 102.78)) (stroke (width 0) (type default)))
 (label "VIN" (at 319.84 102.78 180) (effects (font (size 1.27 1.27)) (justify right bottom)))
 (wire (pts (xy 324.92 105.32) (xy 319.84 105.32)) (stroke (width 0) (type default)))
 (label "CAN_H" (at 319.84 105.32 180) (effects (font (size 1.27 1.27)) (justify right bottom)))
 (no_connect (at 324.92 69.76))
 (no_connect (at 324.92 72.3))
 (wire (pts (xy 324.92 74.84) (xy 319.84 74.84)) (stroke (width 0) (type default)))
 (label "BRIGHT_DAY" (at 319.84 74.84 180) (effects (font (size 1.27 1.27)) (justify right bottom)))
 (wire (pts (xy 324.92 77.38) (xy 319.84 77.38)) (stroke (width 0) (type default)))
 (label "BRIGHT_NIGHT" (at 319.84 77.38 180) (effects (font (size 1.27 1.27)) (justify right bottom)))
 (wire (pts (xy 324.92 79.92) (xy 319.84 79.92)) (stroke (width 0) (type default)))
 (label "SPARE_A2" (at 319.84 79.92 180) (effects (font (size 1.27 1.27)) (justify right bottom)))
 (no_connect (at 324.92 82.46))
 (wire (pts (xy 324.92 85) (xy 319.84 85)) (stroke (width 0) (type default)))
 (label "SDA" (at 319.84 85 180) (effects (font (size 1.27 1.27)) (justify right bottom)))
 (wire (pts (xy 324.92 87.54) (xy 319.84 87.54)) (stroke (width 0) (type default)))
 (label "SCL" (at 319.84 87.54 180) (effects (font (size 1.27 1.27)) (justify right bottom)))
 (symbol (lib_id "Connector_Generic:Conn_01x16") (at 330 185 0) (unit 1) (in_bom yes) (on_board yes) (dnp no)
  (property "Reference" "P2" (at 331.27 162.72 0) (effects (font (size 1.27 1.27)) (justify left)))
  (property "Value" "CANduino right row" (at 331.27 164.82 0) (effects (font (size 1.27 1.27)) (justify left)))
  (property "Footprint" "Connector_PinSocket_2.54mm:PinSocket_1x16_P2.54mm_Vertical" (at 330 185 0) (effects (font (size 1.27 1.27)) hide))
  (property "Datasheet" "~" (at 330 185 0) (effects (font (size 1.27 1.27)) hide))
  (property "Description" "1x16 female socket, bottom side" (at 330 185 0) (effects (font (size 1.27 1.27)) hide)) (pin "1") (pin "10") (pin "11") (pin "12") (pin "13") (pin "14") (pin "15") (pin "16") (pin "2") (pin "3") (pin "4") (pin "5") (pin "6") (pin "7") (pin "8") (pin "9"))
 (no_connect (at 324.92 167.22))
 (no_connect (at 324.92 190.08))
 (no_connect (at 324.92 192.62))
 (wire (pts (xy 324.92 195.16) (xy 319.84 195.16)) (stroke (width 0) (type default)))
 (label "GND" (at 319.84 195.16 180) (effects (font (size 1.27 1.27)) (justify right bottom)))
 (no_connect (at 324.92 197.7))
 (no_connect (at 324.92 200.24))
 (no_connect (at 324.92 202.78))
 (wire (pts (xy 324.92 205.32) (xy 319.84 205.32)) (stroke (width 0) (type default)))
 (label "CAN_L" (at 319.84 205.32 180) (effects (font (size 1.27 1.27)) (justify right bottom)))
 (no_connect (at 324.92 169.76))
 (no_connect (at 324.92 172.3))
 (no_connect (at 324.92 174.84))
 (no_connect (at 324.92 177.38))
 (no_connect (at 324.92 179.92))
 (wire (pts (xy 324.92 182.46) (xy 319.84 182.46)) (stroke (width 0) (type default)))
 (label "SPARE_D6" (at 319.84 182.46 180) (effects (font (size 1.27 1.27)) (justify right bottom)))
 (wire (pts (xy 324.92 185) (xy 319.84 185)) (stroke (width 0) (type default)))
 (label "LIGHT_D5" (at 319.84 185 180) (effects (font (size 1.27 1.27)) (justify right bottom)))
 (no_connect (at 324.92 187.54))
 (sheet_instances (path "" (page "1"))))
